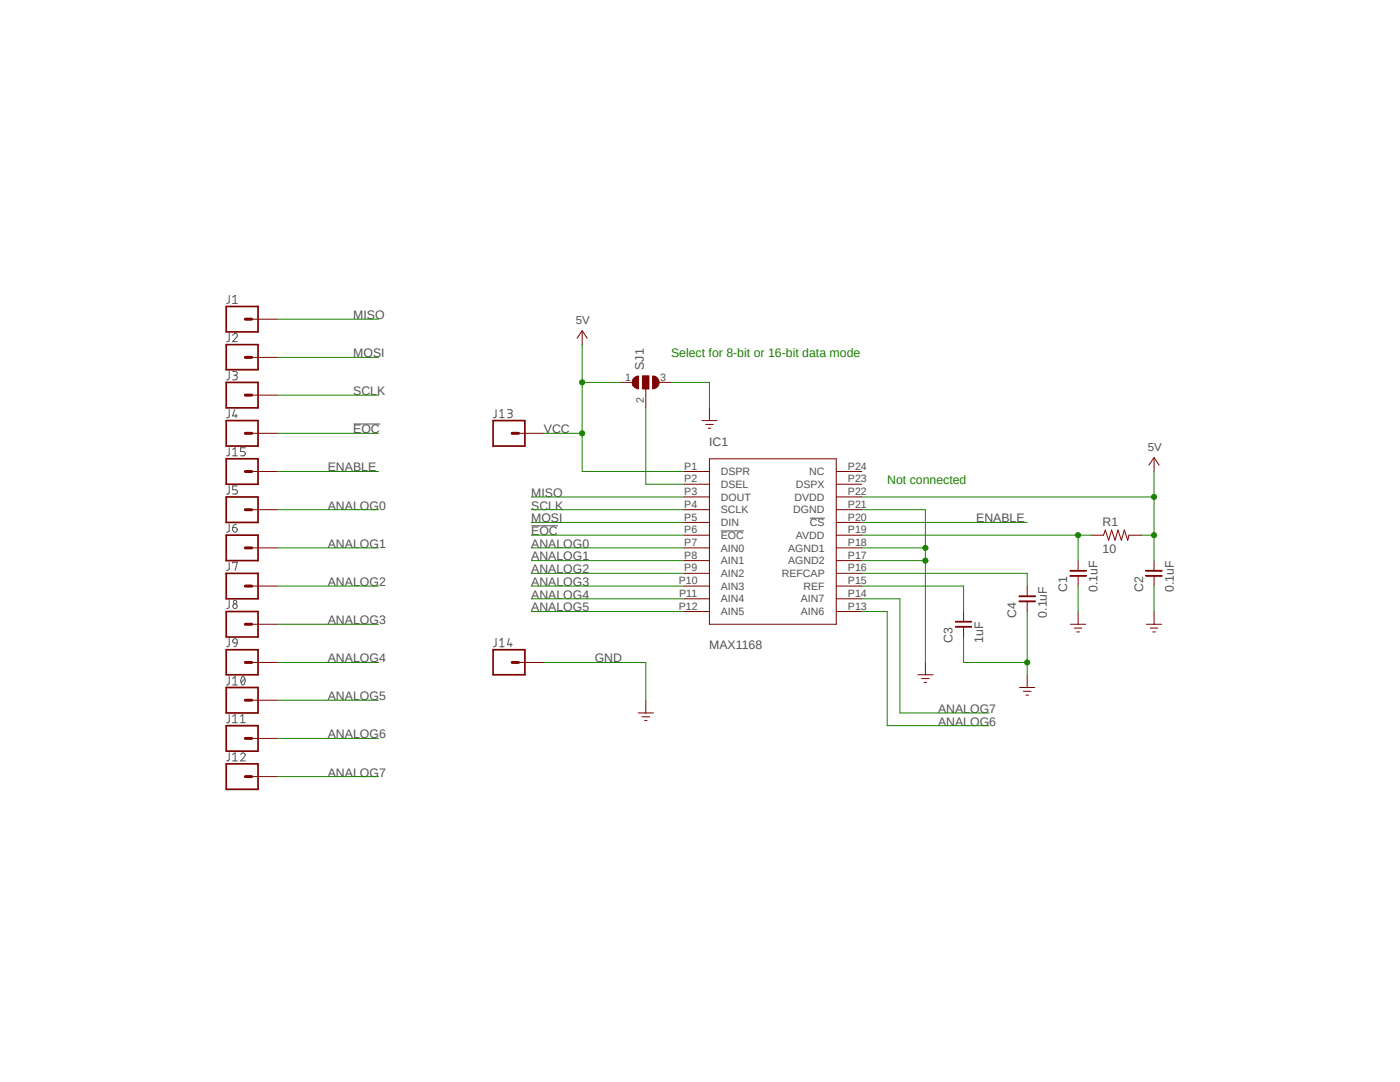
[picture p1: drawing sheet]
<svg xmlns="http://www.w3.org/2000/svg" width="279mm" height="216mm" viewBox="0 0 279 216" stroke-linecap="round" stroke-linejoin="round" font-family="sans-serif">
<g fill="none" stroke="#505050" stroke-width=".2">
<path d="M45.7 58.9v1.5l-.5 .2M46.4 59.3l.5-.4v1.7M45.7 66.5v1.3a.44 .44 0 0 1-.5 .4M45.7 74.1v1.3a.44 .44 0 0 1-.5 .4M46.4 66.9l.5-.4 .4 .2v.5l-.9 1h.9M46.4 74.1h.6l.3 .3-.1 .4-.5 .1M46.4 60.6h.9M46.9 74.9l.3 .1 .1 .5-.1 .2-.8 .1M45.7 81.7v1.5l-.1 .1h-.4M45.7 97v1.4l-.1 .2h-.4M45.7 89.3v1.5l-.1 .2h-.4M46.4 89.7l.5-.4v1.7"/>
<path d="M46.4 91h.9M46.8 81.7l-.4 1.3h.9M47.1 82.7v.6M47.3 97h-.9v.7h.8l.1 .2v.5l-.1 .2h-.8M49 89.3h-1v.8h.5a.42 .42 0 0 1 .5 .4 .42 .42 0 0 1-.5 .5h-.5M70.5 84.6h5.4M99 81.7v1.5l-.2 .1h-.3M99.8 83.3h.8M99.8 82.1l.4-.4v1.6M101.3 81.7h.6l.3 .3-.2 .4-.5 .1M101.8 82.5l.4 .2v.4l-.4 .2h-.5M45.7 104.6v1.4l-.5 .2"/>
<path d="M45.7 112.2v1.4l-.5 .2M45.7 119.8v1.5l-.5 .1M46.4 105.3h.8l.1 .2v.5l-.5 .2-.4-.4zM46.4 112.4v-.2h.9l-.4 1.6M46.6 119.9h.6v.4l-.2 .2-.4-.2zM47.2 104.6l-.4 .1-.4 .6M106 104.9h5.4M143.9 105.9h4.5M161.6 103.4h3M45.7 127.4v1.2a.44 .44 0 0 1-.5 .5M45.7 135v1.2a.44 .44 0 0 1-.5 .5M46.4 135.4l.5-.4v1.7"/>
<path d="M46.4 136.7h.9M46.6 127.6l.2-.2 .5 .2v.7h-.6l-.3-.3zM46.8 120.5l.5 .2v.2v.4l-.3 .1h-.2l-.4-.5zM47.3 128.3l-.3 .7-.3 .1M48.3 135.1h.4a1.07 1.07 0 0 1-.2 1.6l-.2-.1a1.27 1.27 0 0 1 0-1.5zM48.9 135.4l-.8 .8M99 127.4v1.2a.44 .44 0 0 1-.5 .5M99.8 129.1h.8M99.8 127.8l.4-.4v1.7M101.6 127.4l-.3 1.2h.9M102 128.3v.8M45.7 142.6v1.4l-.1 .2h-.4"/>
<path d="M45.7 150.2v1.5l-.1 .1h-.4M46.4 142.9l.5-.3v1.6M46.4 150.6l.5-.4v1.6M46.4 144.2h.9M46.4 151.8h.9M48 150.6l.2-.3 .3-.1 .4 .2 .1 .2-.2 .4-.8 .8h1M48 144.2h1M48 142.9l.5-.3v1.6"/>
</g>
<g fill="none" stroke="#7d0400" stroke-width=".2">
<path d="M50.2 63.7h5.1M50.2 71.3h5.1M50.2 78.8h5.1M115.2 67.5l1-1.5 1 1.5M116.2 66.2v2.6M50.2 94.1h5.1M50.2 86.5h5.1M103.5 86.5h5.1M136.5 94.1h5.1M136.5 96.6h5.1M136.5 99.2h5.1M141.6 91.5h25.3v33.1h-25.3z"/>
<path d="M166.9 94.1h5.1M166.9 96.6h5.1M166.9 99.2h5.1M229.3 92.8l1-1.5 1 1.5M230.3 91.5v2.6M50.2 101.7h5.1M50.2 109.3h5.1M50.2 116.9h5.1M136.5 101.7h5.1M136.5 104.2h5.1M136.5 106.8h5.1M136.5 109.3h5.1"/>
<path d="M136.5 111.9h5.1M136.5 114.4h5.1M136.5 116.9h5.1M136.5 119.5h5.1M166.9 101.7h5.1M166.9 104.2h5.1M166.9 106.8h5.1M166.9 109.3h5.1M166.9 111.9h5.1M166.9 114.4h5.1M166.9 116.9h5.1M166.9 119.5h5.1"/>
<path d="M203.4 120h3.2M203.4 119h3.2M203.4 119.9h3.2v.2h-3.2zM203.4 118.9h3.2v.2h-3.2zM205 116.9v2.1M205 120v2M213.5 114.9h3.2M213.5 113.9h3.2M213.6 114.8h3.2v.2h-3.2zM213.6 113.8h3.2v.2h-3.2zM215.2 111.9v2M215.2 114.9v2"/>
<path d="M217.7 106.8h2.5l.4-1 .7 2 .5-2 .7 2 .6-2 .7 2 .6-2 .7 2 .2-1h2.5M228.7 114.9h3.2M228.7 113.9h3.2M228.7 114.8h3.2v.2h-3.2zM228.7 113.8h3.2v.2h-3.2zM230.3 111.9v2M230.3 114.9v2M50.2 124.6h5.1M50.2 132.2h5.1M50.2 139.7h5.1M103.5 132.2h5.1M128.9 139.7v2.6"/>
<path d="M136.5 122h5.1M166.9 122h5.1M183.2 134.6h3M183.9 135.4h1.5M184.4 136.2h.5M184.7 132.2v2.4M190.7 125.1h3.2M190.7 124h3.2M190.7 125h3.2v.2h-3.2zM190.7 124h3.2v.1h-3.2zM192.3 122v2.1M192.3 125.1v2"/>
<path d="M203.5 137.2h3M204.2 137.9h1.6M204.7 138.7h.6M205 134.6v2.6M213.6 124.6h3.1M214.4 125.3h1.5M214.9 126.1h.5M215.2 122v2.6M228.8 124.6h3M229.6 125.3h1.5M230.1 126.1h.5M230.3 122v2.6"/>
<path d="M50.2 147.3h5.1M50.2 155h5.1M127.4 142.3h3M128.1 143h1.5M128.6 143.8h.5"/>
</g>
<g fill="none" stroke="#7d0400" stroke-width=".34">
<path d="M45.1 61.2h6.4v5h-6.4zM45.1 68.8h6.4v5h-6.4zM45.1 76.3h6.4v5.1h-6.4zM45.1 83.9h6.4v5.1h-6.4zM45.1 91.5h6.4v5.1h-6.4zM45.1 99.2h6.4v5h-6.4zM98.4 83.9h6.4v5.1h-6.4zM45.1 106.8h6.4v5.1h-6.4zM45.1 114.4h6.4v5.1h-6.4zM45.1 122h6.4v5.1h-6.4zM45.1 129.6h6.4v5h-6.4zM45.1 137.2h6.4v5.1h-6.4z"/>
<path d="M98.4 129.6h6.4v5h-6.4zM45.1 144.8h6.4v5.1h-6.4zM45.1 152.4h6.4v5.1h-6.4z"/>
</g>
<g fill="none" stroke="#7d0400" stroke-width=".59">
<path d="M49 63.7h1.2M49 71.3h1.2M49 78.8h1.2M49 86.5h1.2M49 94.1h1.2M102.2 86.5h1.3M49 101.7h1.2M49 109.3h1.2M49 116.9h1.2M49 124.6h1.2M49 132.2h1.2M49 139.7h1.2"/>
<path d="M102.2 132.2h1.3M49 147.3h1.2M49 155h1.2"/>
</g>
<path d="M130.2 75a1.27 1.27 0 0 1 1.4 1.3 1.27 1.27 0 0 1-1.4 1.3z" fill-rule="evenodd" fill="#7d0400"/>
<path d="M130.2 75a1.27 1.27 0 0 1 1.4 1.3 1.27 1.27 0 0 1-1.4 1.3z" fill="none" stroke="#7d0400" stroke-width=".2"/>
<path d="M126.7 75.3l.7-.3v2.6a1.25 1.25 0 0 1-1.2-.9 1.25 1.25 0 0 1 .5-1.4z" fill-rule="evenodd" fill="#7d0400"/>
<path d="M126.7 75.3l.7-.3v2.6a1.25 1.25 0 0 1-1.2-.9 1.25 1.25 0 0 1 .5-1.4zM128.2 75h1.3v2.6h-1.3zM128.9 77.6v1.2" fill="none" stroke="#7d0400" stroke-width=".2"/>
<path d="M128.3 75h1.2v2.6h-1.2z" fill="#7d0400"/>
<path d="M123.8 76.3h2.5M128.3 75h1.2v2.6h-1.2zM128.9 78.8v2.6M131.4 76.3h2.6M140.1 83.9h3M140.8 84.7h1.5M141.3 85.4h.5M141.6 81.4v2.5" fill="none" stroke="#7d0400" stroke-width=".2"/>
<path d="M55.3 78.8h20.2M55.3 63.7h20.2M55.3 94.1h20.2M106 99.2h30.5M106 101.7h30.5M172 104.2h33M192.3 127.1v5.1h12.7M205 122v12.6" fill="none" stroke="#1b8100" stroke-width=".2"/>
<circle cx="205" cy="132.2" r=".51" fill="#1b8100"/>
<g fill="none" stroke="#1b8100" stroke-width=".2">
<path d="M172 101.7h12.7v7.6M215.2 116.9v5.1M230.3 116.9v5.1"/>
<circle cx="205" cy="132.2" r=".51"/>
</g>
<circle cx="184.7" cy="109.3" r=".51" fill="#1b8100"/>
<g fill="none" stroke="#1b8100" stroke-width=".2">
<path d="M172 109.3h12.7v22.9M172 111.9h12.7"/>
<circle cx="184.7" cy="109.3" r=".51"/>
</g>
<circle cx="184.7" cy="111.8" r=".51" fill="#1b8100"/>
<g fill="none" stroke="#1b8100" stroke-width=".2">
<path d="M134 76.3h7.6v5.1M172 116.9h20.3v5.1M172 114.4h33v2.5M172 106.8h45.7M215.2 106.8v5.1M108.6 132.2h20.3v7.5"/>
<circle cx="184.7" cy="111.9" r=".51"/>
</g>
<circle cx="215.1" cy="106.8" r=".51" fill="#1b8100"/>
<g fill="none" stroke="#1b8100" stroke-width=".2">
<path d="M172 99.2h58.3v12.7M55.3 109.3h20.2M55.3 101.7h20.2M55.3 116.9h20.2M106 119.5h30.5M106 109.3h30.5M106 111.9h30.5M106 114.4h30.5M106 116.9h30.5M172 119.5h7.6v22.8h17.8M227.8 106.8h2.5M55.3 124.6h20.2"/>
<path d="M55.3 132.2h20.2M55.3 139.7h20.2M106 122h30.5M172 122h5.1v22.8h20.3M55.3 147.3h20.2M55.3 155h20.2"/>
<circle cx="215.2" cy="106.8" r=".51"/>
</g>
<circle cx="230.3" cy="106.8" r=".51" fill="#1b8100"/>
<g fill="none" stroke="#1b8100" stroke-width=".2">
<path d="M230.3 94.1v5.1"/>
<circle cx="230.3" cy="106.8" r=".51"/>
</g>
<circle cx="230.3" cy="99.1" r=".51" fill="#1b8100"/>
<g fill="none" stroke="#1b8100" stroke-width=".2">
<path d="M116.2 68.8v25.3h20.3M108.6 86.5h7.6"/>
<circle cx="230.3" cy="99.2" r=".51"/>
</g>
<circle cx="116.2" cy="86.4" r=".51" fill="#1b8100"/>
<g fill="none" stroke="#1b8100" stroke-width=".2">
<path d="M116.2 76.3h7.6"/>
<circle cx="116.2" cy="86.5" r=".51"/>
</g>
<circle cx="116.2" cy="76.3" r=".51" fill="#1b8100"/>
<g fill="none" stroke="#1b8100" stroke-width=".2">
<path d="M55.3 71.3h20.2M55.3 86.5h20.2M128.9 81.4v15.2h7.6M106 104.2h30.5M106 106.8h30.5"/>
<circle cx="116.2" cy="76.3" r=".51"/>
</g>
<g font-size="2.5" fill="#505050">
<text x="70.5" y="63.6">MISO</text>
<text x="70.5" y="71.2">MOSI</text>
<text x="128.5" y="73.8" transform="rotate(-90 128.5 73.8)">SJ1</text>
<text x="70.5" y="78.9">SCLK</text>
<text x="70.5" y="86.5">EOC</text>
<text x="108.5" y="86.5">VCC</text>
<text x="141.5" y="89">IC1</text>
<text x="65.4" y="94.1">ENABLE</text>
<text x="65.4" y="101.7">ANALOG0</text>
<text x="106" y="101.7">SCLK</text>
<text x="106" y="99.1">MISO</text>
<text x="106" y="104.2">MOSI</text>
<text x="106" y="106.8">EOC</text>
<text x="194.8" y="104.2">ENABLE</text>
<text x="220.1" y="105">R1</text>
<text x="65.4" y="109.3">ANALOG1</text>
<text x="106" y="109.3">ANALOG0</text>
<text x="106" y="111.8">ANALOG1</text>
<text x="220.1" y="110.3">10</text>
<text x="65.4" y="116.9">ANALOG2</text>
<text x="106" y="114.4">ANALOG2</text>
<text x="106" y="116.9">ANALOG3</text>
<text x="106" y="119.4">ANALOG4</text>
<text x="213" y="118.2" transform="rotate(-90 213 118.2)">C1</text>
<text x="219" y="118.2" transform="rotate(-90 219 118.2)">0.1uF</text>
<text x="228.2" y="118.2" transform="rotate(-90 228.2 118.2)">C2</text>
<text x="234.3" y="118.2" transform="rotate(-90 234.3 118.2)">0.1uF</text>
<text x="65.4" y="124.5">ANALOG3</text>
<text x="106" y="122">ANALOG5</text>
<text x="202.8" y="123.2" transform="rotate(-90 202.8 123.2)">C4</text>
<text x="208.9" y="123.2" transform="rotate(-90 208.9 123.2)">0.1uF</text>
<text x="141.5" y="129.6">MAX1168</text>
<text x="190.1" y="128.3" transform="rotate(-90 190.1 128.3)">C3</text>
<text x="196.2" y="128.3" transform="rotate(-90 196.2 128.3)">1uF</text>
<text x="65.4" y="132.1">ANALOG4</text>
<text x="118.7" y="132.1">GND</text>
<text x="65.4" y="139.7">ANALOG5</text>
<text x="187.2" y="142.3">ANALOG7</text>
<text x="65.4" y="147.3">ANALOG6</text>
<text x="187.2" y="144.8">ANALOG6</text>
<text x="65.4" y="155">ANALOG7</text>
</g>
<g font-size="2.5" fill="#1b8100">
<text x="133.9" y="71.2">Select for 8-bit or 16-bit data mode</text>
<text x="177" y="96.6">Not connected</text>
</g>
<g font-size="2.3" fill="#505050">
<text x="114.9" y="64.7">5V</text>
<text x="229.1" y="90">5V</text>
</g>
<g font-size="2.1" fill="#505050">
<text x="124.8" y="76">1</text>
<text x="131.7" y="76">3</text>
<text x="128.5" y="80.4" transform="rotate(-90 128.5 80.4)">2</text>
<text x="136.6" y="93.7">P1</text>
<text x="143.9" y="94.8">DSPR</text>
<text x="161.5" y="94.8">NC</text>
<text x="169.2" y="93.7">P24</text>
<text x="136.6" y="96.3">P2</text>
<text x="136.6" y="98.8">P3</text>
<text x="136.6" y="101.3">P4</text>
<text x="143.9" y="97.4">DSEL</text>
<text x="143.9" y="99.9">DOUT</text>
<text x="158.6" y="99.9">DVDD</text>
<text x="158.8" y="97.4">DSPX</text>
<text x="169.2" y="101.3">P21</text>
<text x="169.2" y="98.8">P22</text>
<text x="169.2" y="96.3">P23</text>
<text x="136.6" y="103.9">P5</text>
<text x="136.6" y="106.4">P6</text>
<text x="143.9" y="102.4">SCLK</text>
<text x="143.9" y="105">DIN</text>
<text x="143.9" y="107.5">EOC</text>
<text x="158.3" y="102.4">DGND</text>
<text x="158.8" y="107.5">AVDD</text>
<text x="161.6" y="105">CS</text>
<text x="169.2" y="106.4">P19</text>
<text x="169.2" y="103.9">P20</text>
<text x="136.6" y="108.9">P7</text>
<text x="136.6" y="111.5">P8</text>
<text x="143.9" y="110.1">AIN0</text>
<text x="143.9" y="112.6">AIN1</text>
<text x="157.3" y="112.6">AGND2</text>
<text x="157.3" y="110.1">AGND1</text>
<text x="169.2" y="111.5">P17</text>
<text x="169.2" y="108.9">P18</text>
<text x="135.5" y="116.5">P10</text>
<text x="135.6" y="119.1">P11</text>
<text x="136.6" y="114">P9</text>
<text x="143.9" y="115.1">AIN2</text>
<text x="143.9" y="117.7">AIN3</text>
<text x="156" y="115.1">REFCAP</text>
<text x="160.3" y="117.7">REF</text>
<text x="169.2" y="119.1">P14</text>
<text x="169.2" y="116.5">P15</text>
<text x="169.2" y="114">P16</text>
<text x="135.5" y="121.6">P12</text>
<text x="143.9" y="120.2">AIN4</text>
<text x="143.9" y="122.7">AIN5</text>
<text x="159.8" y="122.7">AIN6</text>
<text x="159.8" y="120.2">AIN7</text>
<text x="169.2" y="121.6">P13</text>
</g>
</svg>
